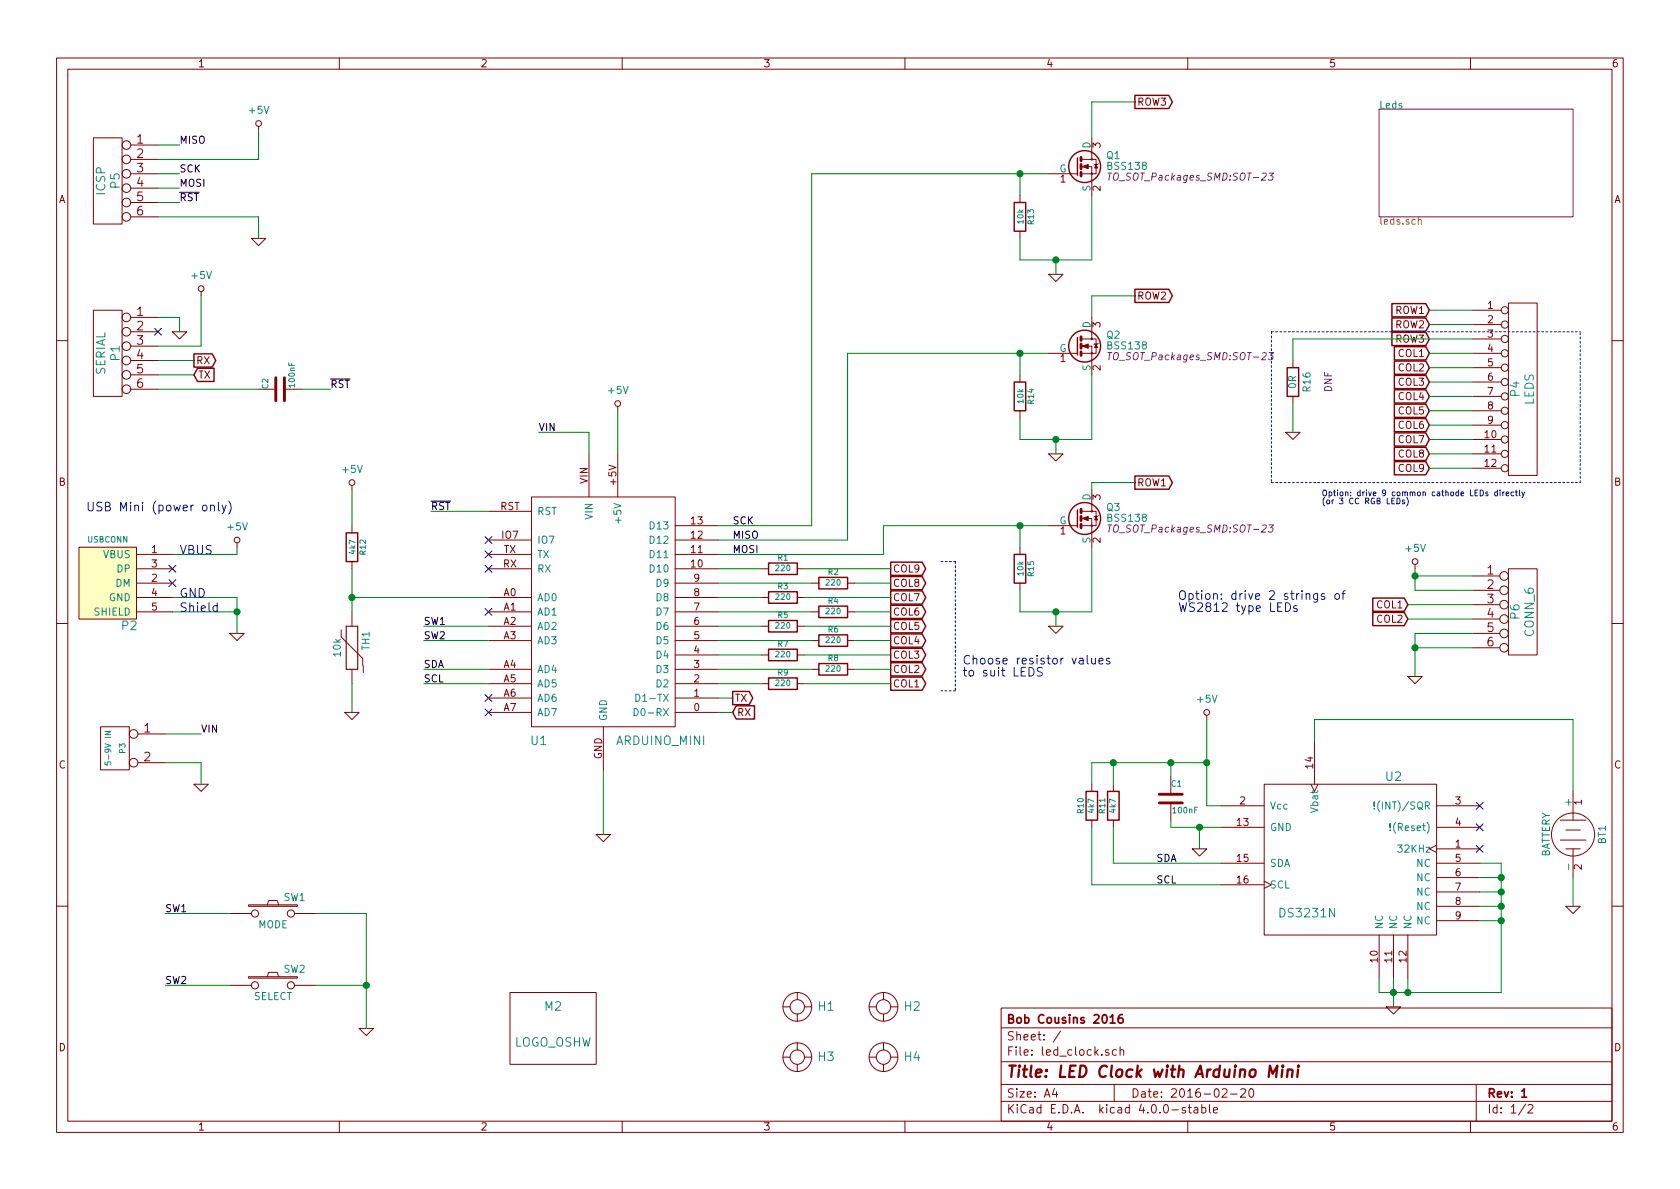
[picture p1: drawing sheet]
EESchema Schematic File Version 2
LIBS:power
LIBS:device
LIBS:transistors
LIBS:conn
LIBS:linear
LIBS:regul
LIBS:74xx
LIBS:cmos4000
LIBS:adc-dac
LIBS:memory
LIBS:xilinx
LIBS:microcontrollers
LIBS:dsp
LIBS:microchip
LIBS:analog_switches
LIBS:motorola
LIBS:texas
LIBS:intel
LIBS:audio
LIBS:interface
LIBS:digital-audio
LIBS:philips
LIBS:display
LIBS:cypress
LIBS:siliconi
LIBS:opto
LIBS:atmel
LIBS:contrib
LIBS:valves
LIBS:w_opto
LIBS:RMC
LIBS:w_microcontrollers
LIBS:i2sd_v3
LIBS:opendous
LIBS:led_clock-cache
EELAYER 25 0
EELAYER END
$Descr A4 11693 8268
encoding utf-8
Sheet 1 2
Title "LED Clock with Arduino Mini"
Date "2016-02-20"
Rev "1"
Comp "Bob Cousins 2016"
Comment1 ""
Comment2 ""
Comment3 ""
Comment4 ""
$EndDescr
$Sheet
S 9600 750  1350 750 
U 53EFB4DE
F0 "Leds" 50
F1 "leds.sch" 50
$EndSheet
Text GLabel 6200 4750 2    50   Output ~ 0
COL1
Text GLabel 6200 4650 2    50   Output ~ 0
COL2
Text GLabel 6200 4550 2    50   Output ~ 0
COL3
Text GLabel 6200 4450 2    50   Output ~ 0
COL4
Text GLabel 6200 4350 2    50   Output ~ 0
COL5
Text GLabel 6200 4250 2    50   Output ~ 0
COL6
Text GLabel 6200 4150 2    50   Output ~ 0
COL7
Text GLabel 6200 4050 2    50   Output ~ 0
COL8
Text GLabel 6200 3950 2    50   Output ~ 0
COL9
$Comp
L CONN_6 P1
U 1 1
P 750 2450
F 0 "P1" V 700 2450 60  0000 C CNN
F 1 "SERIAL" V 800 2450 60  0000 C CNN
F 2 "w_pin_strip:pin_strip_6" H 750 2450 60  0001 C CNN
F 3 "" H 750 2450 60  0000 C CNN
	1    750  2450
	-1   0    0    -1  
$EndComp
$Comp
L CONN_2 P3
U 1 1
P 800 5200
F 0 "P3" V 750 5200 40  0000 C CNN
F 1 "5-9V IN" V 850 5200 40  0000 C CNN
F 2 "w_pin_strip:pin_strip_2" H 800 5200 60  0001 C CNN
F 3 "" H 800 5200 60  0000 C CNN
	1    800  5200
	-1   0    0    -1  
$EndComp
$Comp
L GND #PWR01
U 1 1
P 4200 5800
F 0 "#PWR01" H 4200 5800 30  0001 C CNN
F 1 "GND" H 4200 5730 30  0001 C CNN
F 2 "" H 4200 5800 60  0000 C CNN
F 3 "" H 4200 5800 60  0000 C CNN
	1    4200 5800
	1    0    0    -1  
$EndComp
Text GLabel 5100 4850 2    50   Output ~ 0
TX
Text GLabel 5100 4950 2    50   Input ~ 0
RX
$Comp
L +5V #PWR02
U 1 1
P 4300 2850
F 0 "#PWR02" H 4300 2700 50  0001 C CNN
F 1 "+5V" H 4300 2990 50  0000 C CNN
F 2 "" H 4300 2850 50  0000 C CNN
F 3 "" H 4300 2850 50  0000 C CNN
	1    4300 2850
	1    0    0    -1  
$EndComp
$Comp
L GND #PWR03
U 1 1
P 1400 5450
F 0 "#PWR03" H 1400 5450 30  0001 C CNN
F 1 "GND" H 1400 5380 30  0001 C CNN
F 2 "" H 1400 5450 60  0000 C CNN
F 3 "" H 1400 5450 60  0000 C CNN
	1    1400 5450
	1    0    0    -1  
$EndComp
$Comp
L GND #PWR04
U 1 1
P 1650 4400
F 0 "#PWR04" H 1650 4400 30  0001 C CNN
F 1 "GND" H 1650 4330 30  0001 C CNN
F 2 "" H 1650 4400 60  0000 C CNN
F 3 "" H 1650 4400 60  0000 C CNN
	1    1650 4400
	1    0    0    -1  
$EndComp
$Comp
L +5V #PWR05
U 1 1
P 1650 3800
F 0 "#PWR05" H 1650 3650 50  0001 C CNN
F 1 "+5V" H 1650 3940 50  0000 C CNN
F 2 "" H 1650 3800 50  0000 C CNN
F 3 "" H 1650 3800 50  0000 C CNN
	1    1650 3800
	1    0    0    -1  
$EndComp
NoConn ~ 3400 3750
Text Label 3000 3550 0    50   ~ 0
~RST
Text Label 1400 5100 0    50   ~ 0
VIN
Text Label 3750 3000 0    50   ~ 0
VIN
$Comp
L GND #PWR06
U 1 1
P 1250 2300
F 0 "#PWR06" H 1250 2300 30  0001 C CNN
F 1 "GND" H 1250 2230 30  0001 C CNN
F 2 "" H 1250 2300 60  0000 C CNN
F 3 "" H 1250 2300 60  0000 C CNN
	1    1250 2300
	1    0    0    -1  
$EndComp
$Comp
L +5V #PWR07
U 1 1
P 1400 2050
F 0 "#PWR07" H 1400 1900 50  0001 C CNN
F 1 "+5V" H 1400 2190 50  0000 C CNN
F 2 "" H 1400 2050 50  0000 C CNN
F 3 "" H 1400 2050 50  0000 C CNN
	1    1400 2050
	1    0    0    -1  
$EndComp
NoConn ~ 1100 2300
Text GLabel 1350 2600 2    50   Input ~ 0
TX
Text GLabel 1350 2500 2    50   Output ~ 0
RX
Text Label 2300 2700 0    50   ~ 0
~RST
NoConn ~ 3400 4950
NoConn ~ 3400 4850
NoConn ~ 3400 4250
Text GLabel 7900 3350 2    50   Output ~ 0
ROW1
Text GLabel 7900 2050 2    50   Output ~ 0
ROW2
Text GLabel 7900 700  2    50   Output ~ 0
ROW3
Text Label 2950 4750 0    50   ~ 0
SCL
Text Label 2950 4650 0    50   ~ 0
SDA
$Comp
L SW_PUSH SW1
U 1 1
P 1900 6350
F 0 "SW1" H 2050 6460 50  0000 C CNN
F 1 "MODE" H 1900 6270 50  0000 C CNN
F 2 "RMC:SW_6x6_MULTI" H 1900 6350 60  0001 C CNN
F 3 "~" H 1900 6350 60  0000 C CNN
	1    1900 6350
	1    0    0    -1  
$EndComp
$Comp
L SW_PUSH SW2
U 1 1
P 1900 6850
F 0 "SW2" H 2050 6960 50  0000 C CNN
F 1 "SELECT" H 1900 6770 50  0000 C CNN
F 2 "RMC:SW_6x6_MULTI" H 1900 6850 60  0001 C CNN
F 3 "~" H 1900 6850 60  0000 C CNN
	1    1900 6850
	1    0    0    -1  
$EndComp
$Comp
L GND #PWR08
U 1 1
P 2550 7150
F 0 "#PWR08" H 2550 7150 30  0001 C CNN
F 1 "GND" H 2550 7080 30  0001 C CNN
F 2 "" H 2550 7150 60  0000 C CNN
F 3 "" H 2550 7150 60  0000 C CNN
	1    2550 7150
	1    0    0    -1  
$EndComp
Text Label 1150 6350 0    50   ~ 0
SW1
Text Label 1150 6850 0    50   ~ 0
SW2
Text Label 2950 4350 0    50   ~ 0
SW1
Text Label 2950 4450 0    50   ~ 0
SW2
$Comp
L HOLE_RMC H2
U 1 1
P 6150 7000
F 0 "H2" H 6350 7000 60  0000 C CNN
F 1 "HOLE_RMC" H 6150 7150 60  0001 C CNN
F 2 "RMC:HOLE_M3" H 6150 7000 60  0001 C CNN
F 3 "~" H 6150 7000 60  0000 C CNN
F 4 "DNF" H 6150 7000 60  0001 C CNN "Populate"
	1    6150 7000
	1    0    0    -1  
$EndComp
$Comp
L HOLE_RMC H3
U 1 1
P 5550 7350
F 0 "H3" H 5750 7350 60  0000 C CNN
F 1 "HOLE_RMC" H 5550 7500 60  0001 C CNN
F 2 "RMC:HOLE_M3" H 5550 7350 60  0001 C CNN
F 3 "~" H 5550 7350 60  0000 C CNN
F 4 "DNF" H 5550 7350 60  0001 C CNN "Populate"
	1    5550 7350
	1    0    0    -1  
$EndComp
$Comp
L HOLE_RMC H4
U 1 1
P 6150 7350
F 0 "H4" H 6350 7350 60  0000 C CNN
F 1 "HOLE_RMC" H 6150 7500 60  0001 C CNN
F 2 "RMC:HOLE_M3" H 6150 7350 60  0001 C CNN
F 3 "~" H 6150 7350 60  0000 C CNN
F 4 "DNF" H 6150 7350 60  0001 C CNN "Populate"
	1    6150 7350
	1    0    0    -1  
$EndComp
$Comp
L HOLE_RMC H1
U 1 1
P 5550 7000
F 0 "H1" H 5750 7000 60  0000 C CNN
F 1 "HOLE_RMC" H 5550 7150 60  0001 C CNN
F 2 "RMC:HOLE_M3" H 5550 7000 60  0001 C CNN
F 3 "~" H 5550 7000 60  0000 C CNN
F 4 "DNF" H 5550 7000 50  0001 C CNN "Populate"
	1    5550 7000
	1    0    0    -1  
$EndComp
$Comp
L R R1
U 1 1
P 5450 3950
F 0 "R1" V 5530 3950 40  0000 C CNN
F 1 "220" V 5457 3951 40  0000 C CNN
F 2 "Resistors_SMD:R_0805" V 5380 3950 30  0001 C CNN
F 3 "~" H 5450 3950 30  0000 C CNN
	1    5450 3950
	0    -1   -1   0   
$EndComp
$Comp
L R R2
U 1 1
P 5800 4050
F 0 "R2" V 5880 4050 40  0000 C CNN
F 1 "220" V 5807 4051 40  0000 C CNN
F 2 "Resistors_SMD:R_0805" V 5730 4050 30  0001 C CNN
F 3 "~" H 5800 4050 30  0000 C CNN
	1    5800 4050
	0    -1   -1   0   
$EndComp
$Comp
L R R3
U 1 1
P 5450 4150
F 0 "R3" V 5530 4150 40  0000 C CNN
F 1 "220" V 5457 4151 40  0000 C CNN
F 2 "Resistors_SMD:R_0805" V 5380 4150 30  0001 C CNN
F 3 "~" H 5450 4150 30  0000 C CNN
	1    5450 4150
	0    -1   -1   0   
$EndComp
$Comp
L R R4
U 1 1
P 5800 4250
F 0 "R4" V 5880 4250 40  0000 C CNN
F 1 "220" V 5807 4251 40  0000 C CNN
F 2 "Resistors_SMD:R_0805" V 5730 4250 30  0001 C CNN
F 3 "~" H 5800 4250 30  0000 C CNN
	1    5800 4250
	0    -1   -1   0   
$EndComp
$Comp
L R R5
U 1 1
P 5450 4350
F 0 "R5" V 5530 4350 40  0000 C CNN
F 1 "220" V 5457 4351 40  0000 C CNN
F 2 "Resistors_SMD:R_0805" V 5380 4350 30  0001 C CNN
F 3 "~" H 5450 4350 30  0000 C CNN
	1    5450 4350
	0    -1   -1   0   
$EndComp
$Comp
L R R6
U 1 1
P 5800 4450
F 0 "R6" V 5880 4450 40  0000 C CNN
F 1 "220" V 5807 4451 40  0000 C CNN
F 2 "Resistors_SMD:R_0805" V 5730 4450 30  0001 C CNN
F 3 "~" H 5800 4450 30  0000 C CNN
	1    5800 4450
	0    -1   -1   0   
$EndComp
$Comp
L R R7
U 1 1
P 5450 4550
F 0 "R7" V 5530 4550 40  0000 C CNN
F 1 "220" V 5457 4551 40  0000 C CNN
F 2 "Resistors_SMD:R_0805" V 5380 4550 30  0001 C CNN
F 3 "~" H 5450 4550 30  0000 C CNN
	1    5450 4550
	0    -1   -1   0   
$EndComp
$Comp
L R R8
U 1 1
P 5800 4650
F 0 "R8" V 5880 4650 40  0000 C CNN
F 1 "220" V 5807 4651 40  0000 C CNN
F 2 "Resistors_SMD:R_0805" V 5730 4650 30  0001 C CNN
F 3 "~" H 5800 4650 30  0000 C CNN
	1    5800 4650
	0    -1   -1   0   
$EndComp
$Comp
L R R9
U 1 1
P 5450 4750
F 0 "R9" V 5530 4750 40  0000 C CNN
F 1 "220" V 5457 4751 40  0000 C CNN
F 2 "Resistors_SMD:R_0805" V 5380 4750 30  0001 C CNN
F 3 "~" H 5450 4750 30  0000 C CNN
	1    5450 4750
	0    -1   -1   0   
$EndComp
$Comp
L CONN_12 P4
U 1 1
P 10600 2700
F 0 "P4" V 10550 2700 60  0000 C CNN
F 1 "LEDS" V 10650 2700 60  0000 C CNN
F 2 "RMC:PIN_ARRAY_6x2_RMC" H 10600 2700 60  0001 C CNN
F 3 "" H 10600 2700 60  0000 C CNN
	1    10600 2700
	1    0    0    -1  
$EndComp
Text GLabel 9950 2450 0    50   Input ~ 0
COL1
Text GLabel 9950 2550 0    50   Input ~ 0
COL2
Text GLabel 9950 2650 0    50   Input ~ 0
COL3
Text GLabel 9950 2750 0    50   Input ~ 0
COL4
Text GLabel 9950 2850 0    50   Input ~ 0
COL5
Text GLabel 9950 2950 0    50   Input ~ 0
COL6
Text GLabel 9950 3050 0    50   Input ~ 0
COL7
Text GLabel 9950 3150 0    50   Input ~ 0
COL8
Text GLabel 9950 3250 0    50   Input ~ 0
COL9
Text GLabel 9950 2150 0    50   Input ~ 0
ROW1
Text GLabel 9950 2250 0    50   Input ~ 0
ROW2
Text GLabel 9950 2350 0    50   Input ~ 0
ROW3
$Comp
L BATTERY BT1
U 1 1
P 10950 5800
F 0 "BT1" H 10950 6000 50  0000 C CNN
F 1 "BATTERY" H 10950 5610 50  0000 C CNN
F 2 "w_battery_holders:keystone_106" H 10950 5800 60  0001 C CNN
F 3 "~" H 10950 5800 60  0000 C CNN
	1    10950 5800
	0    1    1    0   
$EndComp
Text Label 8050 6150 0    50   ~ 0
SCL
Text Label 8050 6000 0    50   ~ 0
SDA
$Comp
L R R10
U 1 1
P 7600 5600
F 0 "R10" V 7680 5600 40  0000 C CNN
F 1 "4k7" V 7607 5601 40  0000 C CNN
F 2 "Resistors_SMD:R_0805" V 7530 5600 30  0001 C CNN
F 3 "~" H 7600 5600 30  0000 C CNN
	1    7600 5600
	-1   0    0    1   
$EndComp
$Comp
L R R11
U 1 1
P 7750 5600
F 0 "R11" V 7830 5600 40  0000 C CNN
F 1 "4k7" V 7757 5601 40  0000 C CNN
F 2 "Resistors_SMD:R_0805" V 7680 5600 30  0001 C CNN
F 3 "~" H 7750 5600 30  0000 C CNN
	1    7750 5600
	-1   0    0    1   
$EndComp
$Comp
L +5V #PWR09
U 1 1
P 8400 5000
F 0 "#PWR09" H 8400 4850 50  0001 C CNN
F 1 "+5V" H 8400 5140 50  0000 C CNN
F 2 "" H 8400 5000 50  0000 C CNN
F 3 "" H 8400 5000 50  0000 C CNN
	1    8400 5000
	1    0    0    -1  
$EndComp
$Comp
L DS3231N U2
U 1 1
P 9400 5950
F 0 "U2" H 9700 6500 60  0000 C CNN
F 1 "DS3231N" H 9100 5550 60  0000 C CNN
F 2 "Housings_SOIC:SOIC-16_7.5x10.3mm_Pitch1.27mm" H 9400 5950 60  0001 C CNN
F 3 "" H 9400 5950 60  0000 C CNN
	1    9400 5950
	1    0    0    -1  
$EndComp
$Comp
L GND #PWR010
U 1 1
P 8350 5900
F 0 "#PWR010" H 8350 5900 30  0001 C CNN
F 1 "GND" H 8350 5830 30  0001 C CNN
F 2 "" H 8350 5900 60  0000 C CNN
F 3 "" H 8350 5900 60  0000 C CNN
	1    8350 5900
	1    0    0    -1  
$EndComp
$Comp
L GND #PWR011
U 1 1
P 10950 6300
F 0 "#PWR011" H 10950 6300 30  0001 C CNN
F 1 "GND" H 10950 6230 30  0001 C CNN
F 2 "" H 10950 6300 60  0000 C CNN
F 3 "" H 10950 6300 60  0000 C CNN
	1    10950 6300
	1    0    0    -1  
$EndComp
$Comp
L GND #PWR012
U 1 1
P 9700 7000
F 0 "#PWR012" H 9700 7000 30  0001 C CNN
F 1 "GND" H 9700 6930 30  0001 C CNN
F 2 "" H 9700 7000 60  0000 C CNN
F 3 "" H 9700 7000 60  0000 C CNN
	1    9700 7000
	1    0    0    -1  
$EndComp
$Comp
L C C1
U 1 1
P 8150 5550
F 0 "C1" H 8150 5650 40  0000 L CNN
F 1 "100nF" H 8156 5465 40  0000 L CNN
F 2 "Capacitors_SMD:C_0805" H 8188 5400 30  0001 C CNN
F 3 "~" H 8150 5550 60  0000 C CNN
	1    8150 5550
	1    0    0    -1  
$EndComp
NoConn ~ 10300 5600
NoConn ~ 10300 5750
NoConn ~ 10300 5900
$Comp
L R R12
U 1 1
P 2450 3800
F 0 "R12" V 2530 3800 40  0000 C CNN
F 1 "4k7" V 2457 3801 40  0000 C CNN
F 2 "Resistors_SMD:R_0805" V 2380 3800 30  0001 C CNN
F 3 "~" H 2450 3800 30  0000 C CNN
	1    2450 3800
	1    0    0    -1  
$EndComp
$Comp
L +5V #PWR013
U 1 1
P 2450 3400
F 0 "#PWR013" H 2450 3250 50  0001 C CNN
F 1 "+5V" H 2450 3540 50  0000 C CNN
F 2 "" H 2450 3400 50  0000 C CNN
F 3 "" H 2450 3400 50  0000 C CNN
	1    2450 3400
	1    0    0    -1  
$EndComp
$Comp
L ARDUINO_MINI U1
U 1 1
P 4200 4250
F 0 "U1" H 3750 3350 60  0000 C CNN
F 1 "ARDUINO_MINI" H 4600 3350 60  0000 C CNN
F 2 "RMC:ARDUINO_MINI" H 3750 3950 60  0001 C CNN
F 3 "" H 3750 3950 60  0000 C CNN
	1    4200 4250
	1    0    0    -1  
$EndComp
$Comp
L THERMISTOR TH1
U 1 1
P 2450 4500
F 0 "TH1" V 2550 4550 50  0000 C CNN
F 1 "10k" V 2350 4500 50  0000 C CNN
F 2 "Resistors_SMD:R_0805" H 2450 4500 60  0001 C CNN
F 3 "~" H 2450 4500 60  0000 C CNN
	1    2450 4500
	1    0    0    -1  
$EndComp
$Comp
L GND #PWR014
U 1 1
P 2450 4950
F 0 "#PWR014" H 2450 4950 30  0001 C CNN
F 1 "GND" H 2450 4880 30  0001 C CNN
F 2 "" H 2450 4950 60  0000 C CNN
F 3 "" H 2450 4950 60  0000 C CNN
	1    2450 4950
	1    0    0    -1  
$EndComp
$Comp
L C C2
U 1 1
P 1950 2700
F 0 "C2" H 1950 2800 40  0000 L CNN
F 1 "100nF" H 1956 2615 40  0000 L CNN
F 2 "Capacitors_SMD:C_0805" H 1988 2550 30  0001 C CNN
F 3 "~" H 1950 2700 60  0000 C CNN
	1    1950 2700
	0    -1   -1   0   
$EndComp
$Comp
L CONN_6 P5
U 1 1
P 750 1250
F 0 "P5" V 700 1250 60  0000 C CNN
F 1 "ICSP" V 800 1250 60  0000 C CNN
F 2 "w_pin_strip:pin_strip_3x2" H 750 1250 60  0001 C CNN
F 3 "" H 750 1250 60  0000 C CNN
	1    750  1250
	-1   0    0    -1  
$EndComp
$Comp
L +5V #PWR015
U 1 1
P 1800 900
F 0 "#PWR015" H 1800 750 50  0001 C CNN
F 1 "+5V" H 1800 1040 50  0000 C CNN
F 2 "" H 1800 900 50  0000 C CNN
F 3 "" H 1800 900 50  0000 C CNN
	1    1800 900 
	1    0    0    -1  
$EndComp
$Comp
L GND #PWR016
U 1 1
P 1800 1650
F 0 "#PWR016" H 1800 1650 30  0001 C CNN
F 1 "GND" H 1800 1580 30  0001 C CNN
F 2 "" H 1800 1650 60  0000 C CNN
F 3 "" H 1800 1650 60  0000 C CNN
	1    1800 1650
	1    0    0    -1  
$EndComp
Text Label 1250 1000 0    50   ~ 0
MISO
Text Label 1250 1200 0    50   ~ 0
SCK
Text Label 1250 1300 0    50   ~ 0
MOSI
Text Label 1250 1400 0    50   ~ 0
~RST
$Comp
L LOGO_OSHW M2
U 1 1
P 3850 7150
F 0 "M2" H 3850 7300 60  0000 C CNN
F 1 "LOGO_OSHW" H 3850 7050 60  0000 C CNN
F 2 "RMC:OSHW_logo_2" H 3750 7200 60  0001 C CNN
F 3 "~" H 3850 7150 60  0000 C CNN
F 4 "DNF" H 3850 7150 60  0001 C CNN "Populate"
	1    3850 7150
	1    0    0    -1  
$EndComp
$Comp
L R R13
U 1 1
P 7100 1500
F 0 "R13" V 7180 1500 40  0000 C CNN
F 1 "10k" V 7107 1501 40  0000 C CNN
F 2 "Resistors_SMD:R_0805" V 7030 1500 30  0001 C CNN
F 3 "~" H 7100 1500 30  0000 C CNN
	1    7100 1500
	1    0    0    -1  
$EndComp
$Comp
L GND #PWR017
U 1 1
P 7350 1900
F 0 "#PWR017" H 7350 1900 30  0001 C CNN
F 1 "GND" H 7350 1830 30  0001 C CNN
F 2 "" H 7350 1900 60  0000 C CNN
F 3 "" H 7350 1900 60  0000 C CNN
	1    7350 1900
	1    0    0    -1  
$EndComp
$Comp
L R R14
U 1 1
P 7100 2750
F 0 "R14" V 7180 2750 40  0000 C CNN
F 1 "10k" V 7107 2751 40  0000 C CNN
F 2 "Resistors_SMD:R_0805" V 7030 2750 30  0001 C CNN
F 3 "~" H 7100 2750 30  0000 C CNN
	1    7100 2750
	1    0    0    -1  
$EndComp
$Comp
L GND #PWR018
U 1 1
P 7350 3150
F 0 "#PWR018" H 7350 3150 30  0001 C CNN
F 1 "GND" H 7350 3080 30  0001 C CNN
F 2 "" H 7350 3150 60  0000 C CNN
F 3 "" H 7350 3150 60  0000 C CNN
	1    7350 3150
	1    0    0    -1  
$EndComp
$Comp
L R R15
U 1 1
P 7100 3950
F 0 "R15" V 7180 3950 40  0000 C CNN
F 1 "10k" V 7107 3951 40  0000 C CNN
F 2 "Resistors_SMD:R_0805" V 7030 3950 30  0001 C CNN
F 3 "~" H 7100 3950 30  0000 C CNN
	1    7100 3950
	1    0    0    -1  
$EndComp
$Comp
L GND #PWR019
U 1 1
P 7350 4350
F 0 "#PWR019" H 7350 4350 30  0001 C CNN
F 1 "GND" H 7350 4280 30  0001 C CNN
F 2 "" H 7350 4350 60  0000 C CNN
F 3 "" H 7350 4350 60  0000 C CNN
	1    7350 4350
	1    0    0    -1  
$EndComp
NoConn ~ 3400 3850
NoConn ~ 3400 3950
$Comp
L R R16
U 1 1
P 9000 2650
F 0 "R16" V 9100 2650 50  0000 C CNN
F 1 "0R" V 9000 2650 50  0000 C CNN
F 2 "Resistors_SMD:R_0805" V 9175 2650 50  0001 C CNN
F 3 "~" H 9000 2650 30  0000 C CNN
F 4 "DNF" V 9250 2650 50  0000 C CNN "Populate"
	1    9000 2650
	1    0    0    -1  
$EndComp
Text Label 5100 3750 0    50   ~ 0
MISO
Text Label 5100 3650 0    50   ~ 0
SCK
Text Label 5100 3850 0    50   ~ 0
MOSI
Wire Wire Line
	5000 4750 5300 4750
Wire Wire Line
	5000 4650 5650 4650
Wire Wire Line
	5000 4550 5300 4550
Wire Wire Line
	5000 4450 5650 4450
Wire Wire Line
	5000 4350 5300 4350
Wire Wire Line
	5000 4250 5650 4250
Wire Wire Line
	5000 4150 5300 4150
Wire Wire Line
	5000 4050 5650 4050
Wire Wire Line
	5000 3950 5300 3950
Wire Wire Line
	4200 5800 4200 5350
Wire Wire Line
	4300 3150 4300 2850
Wire Wire Line
	1400 5450 1400 5300
Wire Wire Line
	1400 5300 1150 5300
Wire Wire Line
	1650 4150 1650 4400
Wire Wire Line
	1650 4250 1200 4250
Wire Wire Line
	1650 3800 1650 3850
Wire Wire Line
	1650 3850 1200 3850
Wire Wire Line
	3000 3550 3400 3550
Wire Wire Line
	1400 5100 1150 5100
Wire Wire Line
	3750 3000 4100 3000
Wire Wire Line
	4100 3000 4100 3150
Wire Wire Line
	1250 2300 1250 2200
Wire Wire Line
	1250 2200 1100 2200
Wire Wire Line
	1400 2050 1400 2400
Wire Wire Line
	1400 2400 1100 2400
Wire Wire Line
	1100 2700 1800 2700
Wire Wire Line
	1100 2600 1350 2600
Wire Wire Line
	1350 2500 1100 2500
Wire Wire Line
	3400 4750 2950 4750
Wire Wire Line
	2950 4650 3400 4650
Wire Wire Line
	2550 6350 2550 7150
Wire Wire Line
	2550 6850 2200 6850
Wire Wire Line
	2200 6350 2550 6350
Connection ~ 2550 6850
Wire Wire Line
	1150 6850 1600 6850
Wire Wire Line
	1600 6350 1150 6350
Wire Wire Line
	3400 4350 2950 4350
Wire Wire Line
	2950 4450 3400 4450
Wire Wire Line
	5600 4750 6200 4750
Wire Wire Line
	6200 4650 5950 4650
Wire Wire Line
	5600 4550 6200 4550
Wire Wire Line
	5950 4450 6200 4450
Wire Wire Line
	6200 4350 5600 4350
Wire Wire Line
	5950 4250 6200 4250
Wire Wire Line
	6200 4150 5600 4150
Wire Wire Line
	5950 4050 6200 4050
Wire Wire Line
	5600 3950 6200 3950
Wire Wire Line
	9950 2150 10250 2150
Wire Wire Line
	10250 2250 9950 2250
Wire Wire Line
	9000 2350 10250 2350
Wire Wire Line
	9950 2450 10250 2450
Wire Wire Line
	9950 2550 10250 2550
Wire Wire Line
	10250 2650 9950 2650
Wire Wire Line
	9950 2750 10250 2750
Wire Wire Line
	10250 2850 9950 2850
Wire Wire Line
	10250 2950 9950 2950
Wire Wire Line
	9950 3050 10250 3050
Wire Wire Line
	10250 3150 9950 3150
Wire Wire Line
	9950 3250 10250 3250
Wire Wire Line
	7600 6150 8500 6150
Wire Wire Line
	7750 6000 8500 6000
Wire Wire Line
	7600 6150 7600 5750
Wire Wire Line
	7750 6000 7750 5750
Wire Wire Line
	8400 5000 8400 5600
Wire Wire Line
	8400 5600 8500 5600
Wire Wire Line
	7750 5450 7750 5300
Wire Wire Line
	7600 5300 8400 5300
Connection ~ 8400 5300
Wire Wire Line
	7600 5300 7600 5450
Connection ~ 7750 5300
Wire Wire Line
	8150 5750 8500 5750
Wire Wire Line
	8350 5750 8350 5900
Wire Wire Line
	9600 6800 9600 6900
Wire Wire Line
	9600 6900 10450 6900
Wire Wire Line
	9700 6800 9700 7000
Connection ~ 9700 6900
Wire Wire Line
	9800 6900 9800 6800
Wire Wire Line
	10300 6000 10450 6000
Wire Wire Line
	10450 6000 10450 6900
Connection ~ 9800 6900
Wire Wire Line
	10300 6400 10450 6400
Connection ~ 10450 6400
Wire Wire Line
	10300 6300 10450 6300
Connection ~ 10450 6300
Wire Wire Line
	10300 6200 10450 6200
Connection ~ 10450 6200
Wire Wire Line
	10300 6100 10450 6100
Connection ~ 10450 6100
Connection ~ 8350 5750
Wire Wire Line
	8150 5400 8150 5300
Connection ~ 8150 5300
Wire Wire Line
	2450 3650 2450 3400
Wire Wire Line
	3400 4150 2450 4150
Wire Wire Line
	2450 3950 2450 4250
Wire Wire Line
	2450 4950 2450 4750
Connection ~ 2450 4150
Wire Wire Line
	2100 2700 2300 2700
Wire Wire Line
	1800 900  1800 1100
Wire Wire Line
	1800 1100 1100 1100
Wire Wire Line
	1800 1650 1800 1500
Wire Wire Line
	1800 1500 1100 1500
Wire Wire Line
	1250 1000 1100 1000
Wire Wire Line
	1250 1200 1100 1200
Wire Wire Line
	1250 1400 1100 1400
Wire Wire Line
	1100 1300 1250 1300
Wire Wire Line
	10950 6100 10950 6300
Wire Wire Line
	10950 5500 10950 5000
Wire Wire Line
	10950 5000 9150 5000
Wire Wire Line
	9150 5000 9150 5150
Wire Wire Line
	7350 1900 7350 1800
Wire Wire Line
	7100 1800 7100 1650
Wire Wire Line
	7600 1800 7600 1350
Connection ~ 7350 1800
Wire Wire Line
	5650 1200 7300 1200
Wire Wire Line
	7100 1200 7100 1350
Wire Wire Line
	7350 3150 7350 3050
Wire Wire Line
	7100 3050 7100 2900
Wire Wire Line
	7600 3050 7600 2600
Connection ~ 7350 3050
Wire Wire Line
	5900 2450 7300 2450
Wire Wire Line
	7100 2450 7100 2600
Wire Wire Line
	7350 4350 7350 4250
Wire Wire Line
	7100 4250 7600 4250
Wire Wire Line
	7100 4250 7100 4100
Wire Wire Line
	7600 4250 7600 3800
Connection ~ 7350 4250
Wire Wire Line
	6150 3650 7300 3650
Wire Wire Line
	7100 3650 7100 3800
Wire Wire Line
	6150 3650 6150 3850
Wire Wire Line
	6150 3850 5000 3850
Connection ~ 7100 3650
Wire Wire Line
	5000 3750 5900 3750
Wire Wire Line
	5900 3750 5900 2450
Connection ~ 7100 2450
Wire Wire Line
	5000 3650 5650 3650
Wire Wire Line
	5650 3650 5650 1200
Connection ~ 7100 1200
Wire Wire Line
	5100 4850 5000 4850
Wire Wire Line
	5100 4950 5000 4950
Wire Wire Line
	7600 700  7900 700 
Wire Wire Line
	7600 700  7600 950 
Wire Wire Line
	7600 2050 7600 2200
Wire Wire Line
	7600 3350 7900 3350
Wire Wire Line
	7900 2050 7600 2050
Wire Wire Line
	7100 3050 7600 3050
Wire Notes Line
	8850 2300 11000 2300
$Comp
L CONN_6 P6
U 1 1
P 10600 4250
F 0 "P6" V 10550 4250 60  0000 C CNN
F 1 "CONN_6" V 10650 4250 60  0000 C CNN
F 2 "Pin_Headers:Pin_Header_Straight_1x06" H 10600 4250 60  0001 C CNN
F 3 "" H 10600 4250 60  0000 C CNN
	1    10600 4250
	1    0    0    -1  
$EndComp
$Comp
L +5V #PWR020
U 1 1
P 9850 3950
F 0 "#PWR020" H 9850 3800 50  0001 C CNN
F 1 "+5V" H 9850 4090 50  0000 C CNN
F 2 "" H 9850 3950 50  0000 C CNN
F 3 "" H 9850 3950 50  0000 C CNN
	1    9850 3950
	1    0    0    -1  
$EndComp
$Comp
L GND #PWR021
U 1 1
P 9850 4700
F 0 "#PWR021" H 9850 4700 30  0001 C CNN
F 1 "GND" H 9850 4630 30  0001 C CNN
F 2 "" H 9850 4700 60  0000 C CNN
F 3 "" H 9850 4700 60  0000 C CNN
	1    9850 4700
	1    0    0    -1  
$EndComp
Wire Wire Line
	9850 4100 10250 4100
Wire Wire Line
	9850 3950 9850 4100
Wire Wire Line
	10250 4000 9850 4000
Connection ~ 9850 4000
Wire Wire Line
	10250 4500 9850 4500
Wire Wire Line
	9850 4400 9850 4700
Wire Wire Line
	10250 4400 9850 4400
Connection ~ 9850 4500
Text GLabel 9800 4200 0    50   Input ~ 0
COL1
Wire Wire Line
	9800 4200 10250 4200
Text GLabel 9800 4300 0    50   Input ~ 0
COL2
Wire Wire Line
	9800 4300 10250 4300
NoConn ~ 1200 3950
NoConn ~ 1200 4050
Text Notes 600  3550 0    60   ~ 0
USB Mini (power only)
Wire Wire Line
	1200 4150 1650 4150
Connection ~ 1650 4250
Text Notes 1250 4150 0    60   ~ 0
GND
Text Notes 1250 4250 0    60   ~ 0
Shield
Text Notes 1250 3850 0    60   ~ 0
VBUS
$Comp
L USBCONN P2
U 1 1
P 950 4050
F 0 "P2" H 1000 3750 60  0000 C CNN
F 1 "USBCONN" H 1150 4350 40  0000 C CNN
F 2 "RMC:CONN_MiniAB_SMT_RMC" H 950 4050 60  0001 C CNN
F 3 "~" H 950 4050 60  0000 C CNN
	1    950  4050
	-1   0    0    -1  
$EndComp
Wire Wire Line
	7100 1800 7600 1800
$Comp
L GND #PWR022
U 1 1
P 9000 3000
F 0 "#PWR022" H 9000 3000 30  0001 C CNN
F 1 "GND" H 9000 2930 30  0001 C CNN
F 2 "" H 9000 3000 60  0000 C CNN
F 3 "" H 9000 3000 60  0000 C CNN
	1    9000 3000
	1    0    0    -1  
$EndComp
Wire Wire Line
	9000 2350 9000 2500
Wire Wire Line
	9000 3000 9000 2800
Wire Notes Line
	8850 2300 8850 3350
Wire Notes Line
	8850 3350 11000 3350
Wire Notes Line
	11000 3350 11000 2300
Text Notes 9200 3500 0    40   ~ 0
Option: drive 9 common cathode LEDs directly\n(or 3 CC RGB LEDs)
Text Notes 8200 4250 0    60   ~ 0
Option: drive 2 strings of \nWS2812 type LEDs
Wire Notes Line
	6550 3900 6650 3900
Wire Notes Line
	6650 3900 6650 4800
Wire Notes Line
	6650 4800 6550 4800
Text Notes 6700 4700 0    60   ~ 0
Choose resistor values \nto suit LEDS
Wire Wire Line
	8150 5700 8150 5750
$Comp
L BSS138 Q1
U 1 1
P 7500 1150
F 0 "Q1" H 7700 1225 50  0000 L CNN
F 1 "BSS138" H 7700 1150 50  0000 L CNN
F 2 "TO_SOT_Packages_SMD:SOT-23" H 7700 1075 50  0000 L CIN
F 3 "" H 7500 1150 50  0000 L CNN
	1    7500 1150
	1    0    0    -1  
$EndComp
$Comp
L BSS138 Q2
U 1 1
P 7500 2400
F 0 "Q2" H 7700 2475 50  0000 L CNN
F 1 "BSS138" H 7700 2400 50  0000 L CNN
F 2 "TO_SOT_Packages_SMD:SOT-23" H 7700 2325 50  0000 L CIN
F 3 "" H 7500 2400 50  0000 L CNN
	1    7500 2400
	1    0    0    -1  
$EndComp
$Comp
L BSS138 Q3
U 1 1
P 7500 3600
F 0 "Q3" H 7700 3675 50  0000 L CNN
F 1 "BSS138" H 7700 3600 50  0000 L CNN
F 2 "TO_SOT_Packages_SMD:SOT-23" H 7700 3525 50  0000 L CIN
F 3 "" H 7500 3600 50  0000 L CNN
	1    7500 3600
	1    0    0    -1  
$EndComp
Wire Wire Line
	7600 3350 7600 3400
$EndSCHEMATC
